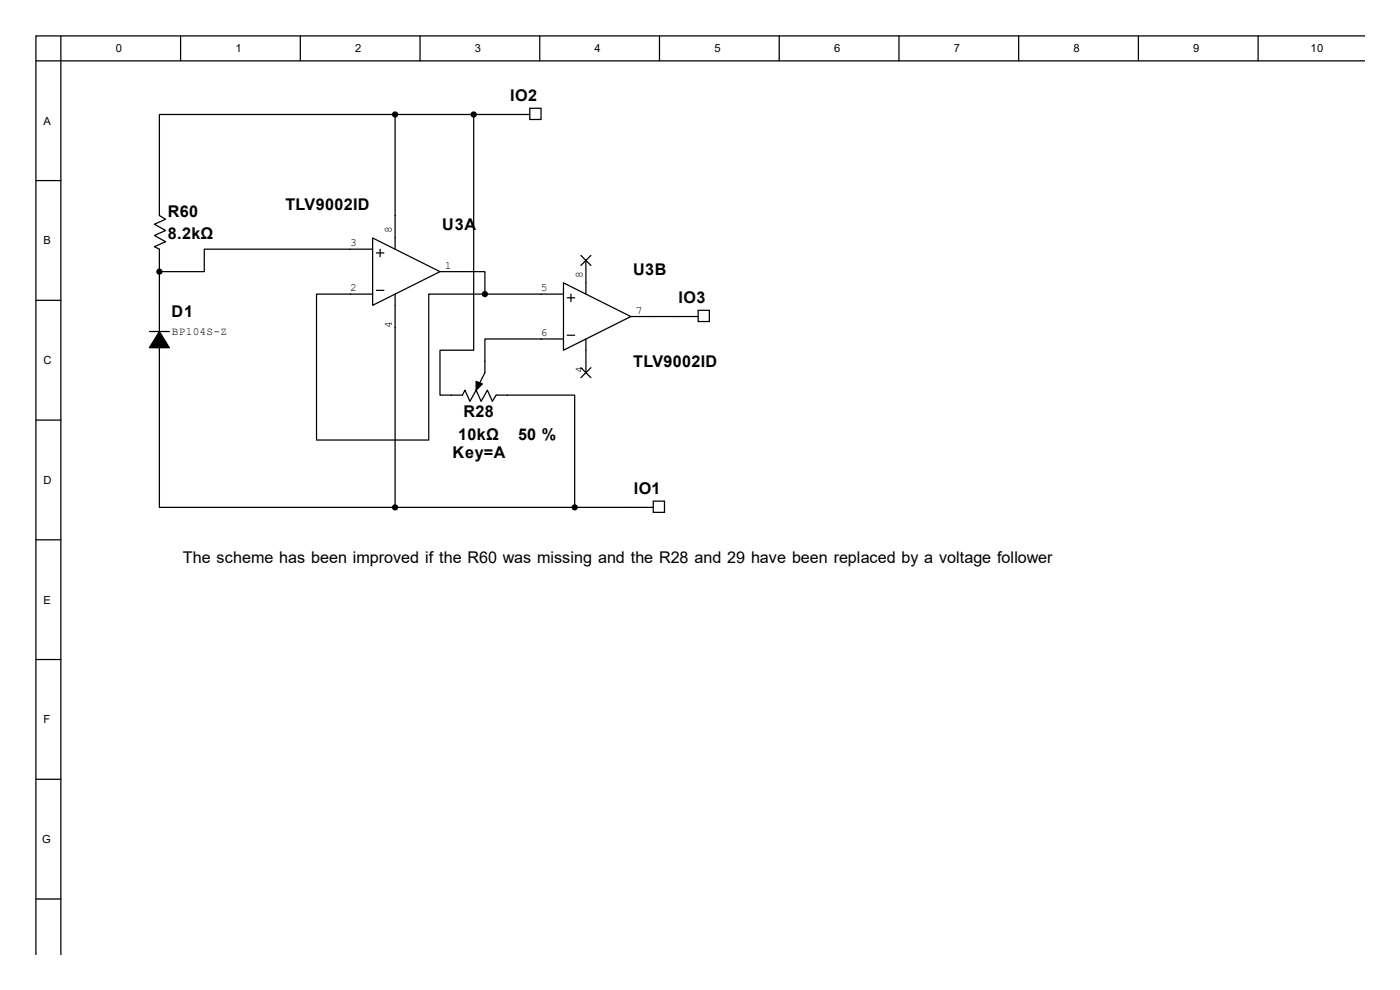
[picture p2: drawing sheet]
<svg xmlns="http://www.w3.org/2000/svg" width="297mm" height="210mm" viewBox="0 0 297 210" stroke-linecap="round" stroke-linejoin="round" font-family="sans-serif">
<g fill="none" stroke="#000" stroke-width=".26">
<path d="M7.6 12.9h281.8M12.9 7.6v194.8M38.3 7.6v5.3M63.7 7.6v5.3M89.1 7.6v5.3M114.5 7.6v5.3M139.9 7.6v5.3M165.3 7.6v5.3M190.7 7.6v5.3M216.1 7.6v5.3M241.5 7.6v5.3M266.9 7.6v5.3"/>
<path d="M289.4 7.6h-281.8v194.8M7.6 38.3h5.3M83.8 24.3h-50v21.4l1.3 .8-2.3 1.1 2.3 1.3-2.3 1.1 2.3 1.3-2.3 1 1 .6v54.7h50M83.8 24.3h28.6M83.8 24.3v28.6M100.5 24.3v50h-7.2v9.5h4.8l.5-1 1.1 2.3 1.3-2.3 1.1 2.3 1.3-2.3 1.1 2.3 .8-1.3h16.6v23.8M112.4 23h2.4v2.3h-2.4zM79.1 50.5l14.2 7.1-14.2 7.2zM79.1 52.9h-35.8v4.7h-9.5M79.9 53.7h1.5M80.6 52.9v1.6M93.3 57.6h9.6v4.8"/>
<path d="M123.2 54.2l2.2 2.1M124.3 55.2v7.2M125.4 54.2l-2.2 2.1M7.6 63.7h5.3M31.7 70.3h4.2M79.1 62.4h-11.9v30.9h23.8v-30.9h11.9M79.9 61.6h1.5M83.8 62.4v45.2M102.9 62.4h16.6M119.5 60l14.3 7.2-14.3 7.1zM119.5 71.9h-16.6v7.2l-1.9 3.7M120.3 71.1h1.6"/>
<path d="M120.3 63.2h1.6M121.1 62.4v1.6M123.2 78l2.2 2.1M124.3 71.9v7.2M125.4 78l-2.2 2.1M133.8 67.2h14.3M148.1 65.8h2.4v2.4h-2.4zM7.6 89.1h5.3M7.6 114.5h5.3M83.8 107.6h54.8M138.6 106.3h2.4v2.4h-2.4zM7.6 139.9h5.3"/>
<path d="M7.6 165.3h5.3M7.6 190.7h5.3"/>
</g>
<g fill="#000" stroke="#000" stroke-width=".26">
<path d="M33.8 70.3l2.1 3.5h-4.2zM101 80.9l1.3 .5-1.3 1.4z"/>
<circle cx="83.8" cy="24.3" r=".53"/>
<circle cx="100.5" cy="24.3" r=".53"/>
<circle cx="33.8" cy="57.6" r=".53"/>
<circle cx="102.9" cy="62.4" r=".53"/>
<circle cx="83.8" cy="107.6" r=".53"/>
<circle cx="121.9" cy="107.6" r=".53"/>
</g>
<g font-size="3.4">
<text x="108.2" y="21.3">IO2</text>
<text x="35.6" y="45.9">R60</text>
<text x="60.5" y="44.6">TLV9002ID</text>
<text x="35.6" y="50.7">8.2kΩ</text>
<text x="93.8" y="48.9">U3A</text>
<text x="134.3" y="58.4">U3B</text>
<text x="144" y="64.2">IO3</text>
<text x="36.4" y="67.4">D1</text>
<text x="134.3" y="77.9">TLV9002ID</text>
<text x="98.3" y="88.6">R28</text>
<text x="97.2" y="93.3">10kΩ</text>
<text x="109.9" y="93.3">50 %</text>
<text x="96" y="97.2">Key=A</text>
<text x="134.5" y="104.7">IO1</text>
<text x="38.8" y="119.5">The scheme has been improved if the R60 was missing and the R28 and 29 have been replaced by a voltage follower</text>
</g>
<g font-size="2.4">
<text x="24.6" y="11.1">0</text>
<text x="50" y="11.1">1</text>
<text x="75.4" y="11.1">2</text>
<text x="100.8" y="11.1">3</text>
<text x="126.2" y="11.1">4</text>
<text x="151.6" y="11.1">5</text>
<text x="177" y="11.1">6</text>
<text x="202.4" y="11.1">7</text>
<text x="227.8" y="11.1">8</text>
<text x="253.2" y="11.1">9</text>
<text x="278" y="11.1">10</text>
<text x="9.2" y="26.5">A</text>
<text x="9.2" y="51.9">B</text>
<text x="74.3" y="52.2">3</text>
<text x="83.1" y="49.4" transform="rotate(-90 83.1 49.4)">8</text>
<text x="94.4" y="57">1</text>
<text x="123.7" y="58.9" transform="rotate(-90 123.7 58.9)">8</text>
<text x="74.3" y="61.7">2</text>
<text x="114.8" y="61.7">5</text>
<text x="36.4" y="71">BP104S-Z</text>
<text x="83.1" y="69.5" transform="rotate(-90 83.1 69.5)">4</text>
<text x="114.8" y="71.2">6</text>
<text x="134.9" y="66.5">7</text>
<text x="9.2" y="77.3">C</text>
<text x="123.7" y="79" transform="rotate(-90 123.7 79)">4</text>
<text x="9.2" y="102.7">D</text>
<text x="9.2" y="128.1">E</text>
<text x="9.2" y="153.5">F</text>
<text x="8.9" y="178.9">G</text>
</g>
</svg>
